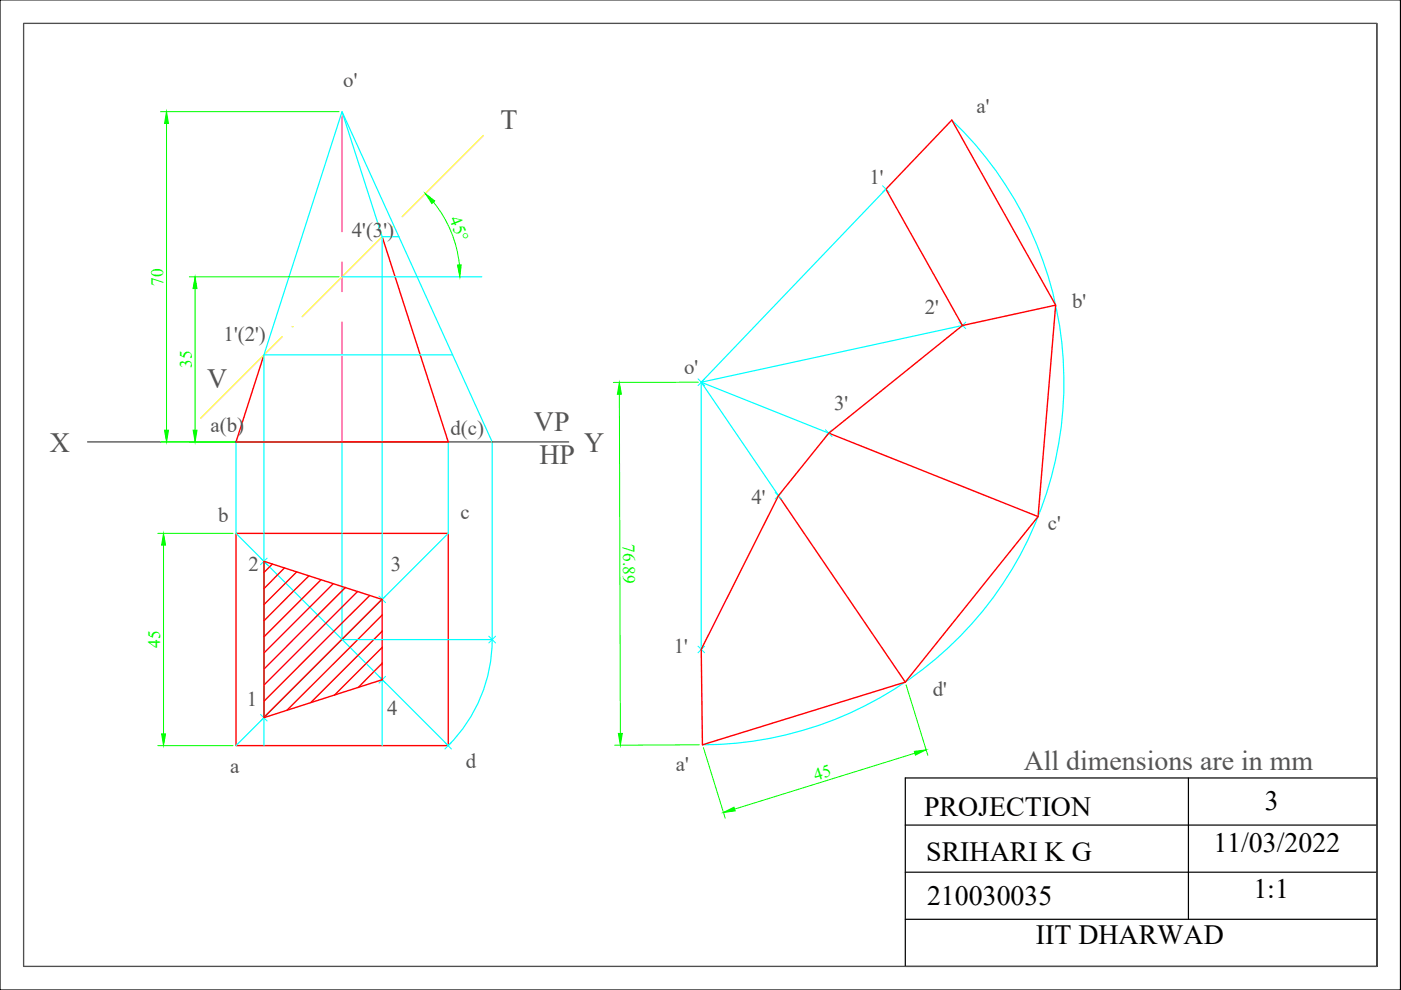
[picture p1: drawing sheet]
<svg xmlns="http://www.w3.org/2000/svg" width="297mm" height="210mm" viewBox="0 0 297 210" stroke-linecap="round" stroke-linejoin="round" font-family="sans-serif">
<!-- layer: Axis -->
<path d="M18.6 93.7h102" fill="none" stroke="#545454" stroke-width=".3"/>
<!-- layer: Thick -->
<g fill="none" stroke="#f00" stroke-width=".3">
<path d="M201.8 25.5l22 39.2-3.7 44.8-28.2 35.1-43 13.3-.2-20.2 16.4-32.6 10.6-13.3 28.3-22.8-16.2-28.9zM81 50.2l14 43.5h-45l6-18.5M223.8 64.7l-19.8 4.3M175.7 91.8l44.4 17.7M50 113.1h45v45h-45zM56 119l25 8.1v17l-25 8.1zM57.7 119.6l-1.7 1.8M165.1 105.1l26.8 39.5M60.3 120.4l-4.3 4.4M62.9 121.3l-6.9 6.9M65.5 122.1l-9.5 9.5M68.1 122.9l-12.1 12.1"/>
<path d="M70.7 123.8l-14.7 14.6M73.2 124.6l-17.2 17.3M75.8 125.4l-19.8 19.9M78.4 126.3l-22.4 22.4M81 127.1l-25 25M81 130.4l-20.2 20.2M81 133.8l-15.1 15.2M81 137.3l-10.1 10.1M81 140.6l-5.1 5.2M81 144.1h.1"/>
</g>
<!-- layer: Thin -->
<g fill="none" stroke="#0ff" stroke-width=".25">
<path d="M72.5 23.7l31.9 70v41.9M201.8 25.5a76.9 76.9 0 0 1 18.3 84 76.9 76.9 0 0 1-71.2 48.4M72.5 58.7h29.7M81 50.2l-8.5-26.5-16.5 51.5M81 50.2v107.9M81 50.2h3.6M187.8 40.1l-39.1 40.9 55.3-12M56 75.2v82.9M56 75.2h40M50 93.7v19.4l45 45a31.8 31.8 0 0 0 9.4-22.5M72.5 93.7v41.9h31.9M95 93.7v19.4l-45 45"/>
<path d="M148.7 81v56.7M175.7 91.8l-27-10.8 16.4 24.1"/>
</g>
<!-- layer: Center -->
<path d="M72.5 23.7v25.5M72.5 55.5v6.4M72.5 68.2v25.5" fill="none" stroke="#f0f" stroke-width=".21"/>
<!-- layer: Hash -->
<path d="M102.5 28.7l-17.2 17.2M81 50.2l-16.9 17M83.1 48.1h.1M59.8 71.4l-17.3 17.3M61.9 69.3h.1" fill="none" stroke="#ff0" stroke-width=".25"/>
<!-- layer: Thin -->
<g fill="none" stroke="#0ff" stroke-width=".21">
<path d="M187.1 39.4l1.5 1.4M188.6 39.4l-1.5 1.4M203.3 68.3l1.5 1.4M204.8 68.3l-1.5 1.4M148 80.3l1.4 1.5M149.4 80.3l-1.4 1.5M175 91.1l1.4 1.5M176.4 91.1l-1.4 1.5M55.2 118.3l1.4 1.4M56.6 118.3l-1.4 1.4M164.3 104.4l1.4 1.4M165.7 104.4l-1.4 1.4"/>
<path d="M80.3 126.4l1.4 1.4M81.7 126.4l-1.4 1.4M103.6 134.9l1.5 1.4M105.1 134.9l-1.5 1.4M148 137l1.4 1.4M149.4 137l-1.4 1.4M55.2 151.5l1.4 1.4M56.6 151.5l-1.4 1.4M80.3 143.4l1.4 1.4M81.7 143.4l-1.4 1.4M94.3 157.4l1.4 1.4M95.7 157.4l-1.4 1.4"/>
</g>
<!-- layer: Dimension -->
<g fill="none" stroke="#0f0" stroke-width=".21">
<path d="M34 23.7h37.9M35.3 26.2v65M40.1 58.7h31.8M91.9 42.8a25 25 0 0 1 5.5 13.4M41.4 61.2v30M34 93.7h37.9M131.3 83.6l.2 71.9M148.1 81l-18.1 .1M33.4 113.1h16M34.7 115.6v40M33.4 158.1h16M148.3 157.9l-18 .1"/>
<path d="M149.1 158.5l4.7 15M192.1 145.2l4.6 15M194 159.7l-38.3 11.8"/>
</g>
<g fill="#0f0" stroke="#0f0" stroke-width=".21">
<path d="M131.3 81.1l.4 2.5h-.8z"/>
<path d="M131.1 155.5h.9l-.5 2.5z"/>
<path d="M153.4 172.3l2.2-1.2 .3 .8z"/>
<path d="M193.8 159.3l2.5-.3-2.2 1.1z"/>
<path d="M34.7 113.1l.4 2.5h-.9z"/>
<path d="M34.2 155.6h.9l-.4 2.5z"/>
<path d="M97 56.2l.8-.1-.3 2.6z"/>
<path d="M90.2 41l2 1.6-.6 .6z"/>
<path d="M41.4 58.7l.4 2.5h-.9z"/>
<path d="M40.9 91.2h.9l-.4 2.5z"/>
<path d="M35.3 23.7l.4 2.5h-.8z"/>
<path d="M34.9 91.2h.8l-.4 2.5z"/>
</g>
<!-- layer: 0 -->
<path d="M0 0h296.9v209.9h-296.9zM5 5h286.9v199.9h-286.9zM191.9 164.9h100v40h-100zM191.9 174.9h100M252 164.9v30M191.9 184.9h100M191.9 194.9h100" fill="none" stroke="#000" stroke-width=".25"/>
<!-- layer: Axis -->
<path d="M5 5h286.9v199.9h-286.9z" fill="none" stroke="#545454" stroke-width=".21"/>
<g font-size="5.9" fill="#545454">
<text x="106.1" y="27.4">T</text>
<text x="43.9" y="82.2">V</text>
<text x="10.6" y="95.7">X</text>
<text x="113.2" y="91.3">VP</text>
<text x="123.8" y="95.7">Y</text>
<text x="114.4" y="98.4">HP</text>
<text x="217" y="163.3">All dimensions are in mm</text>
</g>
<g font-size="5.9">
<text x="195.9" y="173.1">PROJECTION</text>
<text x="268.2" y="171.8">3</text>
<text x="196.4" y="182.5">SRIHARI K G</text>
<text x="257.3" y="180.7">11/03/2022</text>
<text x="196.6" y="191.8">210030035</text>
<text x="265.7" y="190.3">1:1</text>
<text x="219.6" y="200.3">IIT DHARWAD</text>
</g>
<g font-size="4.4" fill="#545454">
<text x="72.8" y="18.5">o'</text>
<text x="207.1" y="23.9">a'</text>
<text x="184.4" y="39">1'</text>
<text x="74.6" y="50.3">4'(3')</text>
<text x="227.3" y="65.2">b'</text>
<text x="196.1" y="66.6">2'</text>
<text x="47.4" y="72.4">1'(2')</text>
<text x="145" y="79.2">o'</text>
<text x="176.8" y="87">3'</text>
<text x="44.7" y="91.5">a(b)</text>
<text x="95.5" y="92.2">d(c)</text>
<text x="159.3" y="106.8">4'</text>
<text x="46.2" y="110.6">b</text>
<text x="97.6" y="110.1">c</text>
<text x="222.2" y="112.4">c'</text>
<text x="52.7" y="121">2</text>
<text x="82.8" y="121">3</text>
<text x="142.9" y="138.4">1'</text>
<text x="52.3" y="149.6">1</text>
<text x="197.8" y="147.6">d'</text>
<text x="82.1" y="151.7">4</text>
<text x="48.8" y="163.9">a</text>
<text x="98.8" y="162.7">d</text>
<text x="143.3" y="163.5">a'</text>
</g>
<g font-size="3.7" fill="#0f0">
<text x="95.2" y="46.5" transform="rotate(68 95.2 46.5)">45°</text>
<text x="34.6" y="60.6" transform="rotate(-90 34.6 60.6)">70</text>
<text x="40.7" y="78" transform="rotate(-90 40.7 78)">35</text>
<text x="132.1" y="115.4" transform="rotate(90 132.1 115.4)">76.89</text>
<text x="34" y="137.3" transform="rotate(-90 34 137.3)">45</text>
<text x="173" y="165.5" transform="rotate(-17 173 165.5)">45</text>
</g>
</svg>
